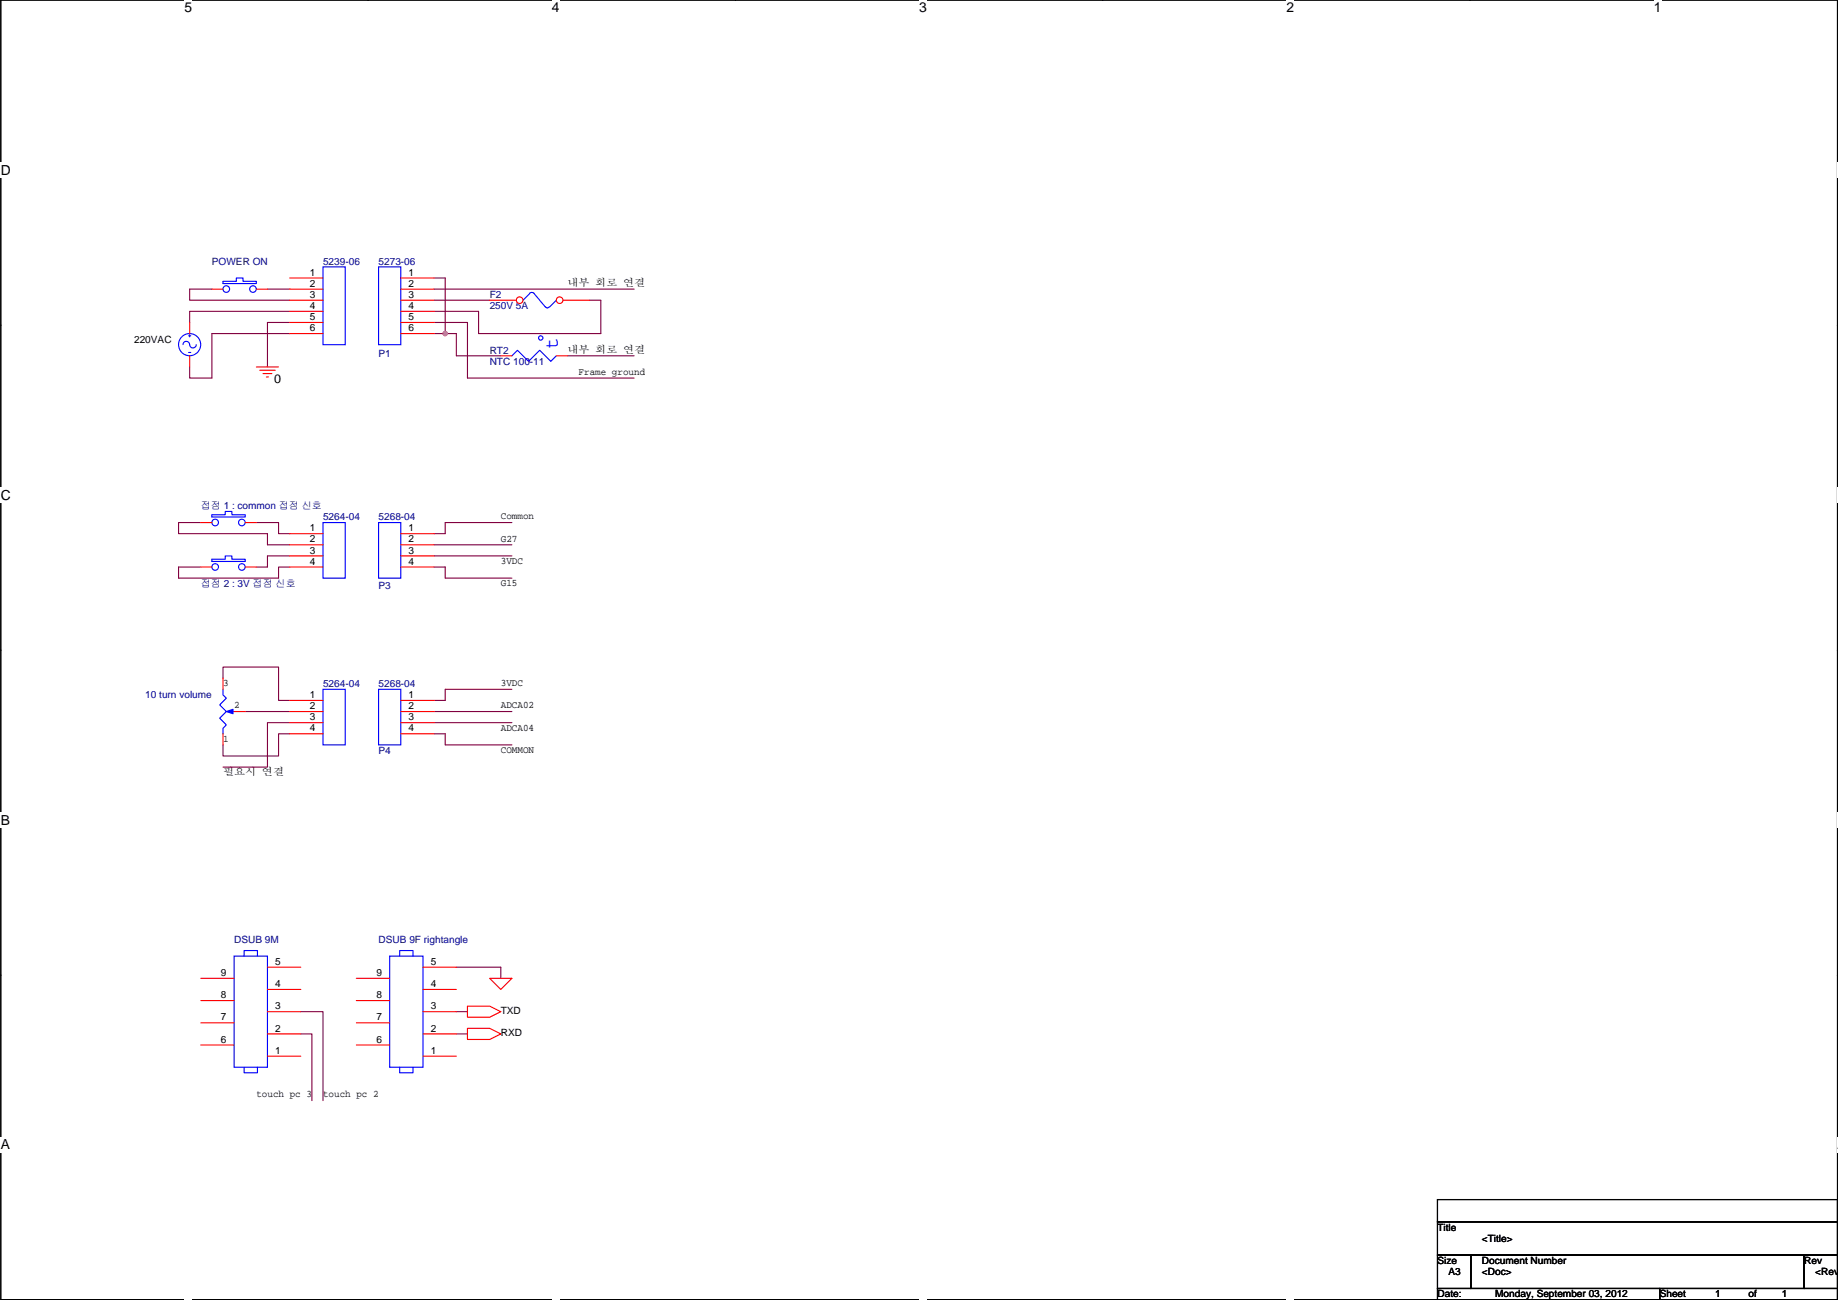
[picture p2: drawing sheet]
<svg xmlns="http://www.w3.org/2000/svg" width="420mm" height="297mm" viewBox="0 0 420 297" stroke-linecap="round" stroke-linejoin="round" font-family="sans-serif">
<path d="M.2 0h419.8v296.9h-419.8z" fill="none" stroke="#000" stroke-width=".25"/>
<g fill="#fff">
<path d="M42.2 0h1.7v3.5h-1.7z"/>
<path d="M42.2 296.9l1.7 .1z"/>
</g>
<path d="M84.1 0h.1M84.1 296.9h.1" fill="none" stroke="#000" stroke-width=".25"/>
<g fill="#fff">
<path d="M126.1 0h1.8v3.5h-1.8z"/>
<path d="M126.1 296.9l1.8 .1z"/>
</g>
<path d="M168.1 0h.1M168.1 296.9h.1" fill="none" stroke="#000" stroke-width=".25"/>
<g fill="#fff">
<path d="M210.1 0h1.7v3.5h-1.7z"/>
<path d="M210.1 296.9l1.7 .1z"/>
</g>
<path d="M252.1 0h.1M252.1 296.9h.1" fill="none" stroke="#000" stroke-width=".25"/>
<g fill="#fff">
<path d="M294.1 0h1.7v3.5h-1.7z"/>
<path d="M294.1 296.9l1.7 .1z"/>
</g>
<path d="M336.1 0h.1M336.1 296.9h.1" fill="none" stroke="#000" stroke-width=".25"/>
<g fill="#fff">
<path d="M378 0h1.8v3.5h-1.8z"/>
<path d="M378 296.9l1.8 .1z"/>
<path d="M.2 37.1h2.3v3.5h-2.3z"/>
<path d="M420 37.1h.2v3.5h-.2z"/>
<path d="M.2 111.4h2.3v3.5h-2.3z"/>
<path d="M420 111.4h.2v3.5h-.2z"/>
</g>
<path d="M.2 74.3h.1M420 74.3h.1" fill="none" stroke="#000" stroke-width=".25"/>
<g fill="#fff">
<path d="M.2 185.6h2.1v3.5h-2.1z"/>
<path d="M420 185.6h.2v3.5h-.2z"/>
</g>
<path d="M.2 148.5h.1M420 148.5h.1" fill="none" stroke="#000" stroke-width=".25"/>
<g fill="#fff">
<path d="M.2 259.8h2.1v3.5h-2.1z"/>
<path d="M420 259.8h.2v3.5h-.2z"/>
</g>
<path d="M.2 222.7h.1M420 222.7h.1M328.6 274.1h91.4v5.1h-91.4zM328.6 279.2h91.4v7.6h-91.4zM328.6 286.8h7.6v7.6h-7.6zM328.6 294.4h50.8v2.5h-50.8zM336.2 286.8h76.2v7.6h-76.2zM379.4 294.4h40.6v2.5h-40.6zM412.4 286.8h7.6v7.6h-7.6z" fill="none" stroke="#000" stroke-width=".25"/>
<g fill="none" stroke="#800040" stroke-width=".25">
<path d="M48.4 66.1h-5v2.5h22.8M61.1 66.1h5.1M66.2 71.1h-22.8v2.6M66.2 76.2h-17.8v10.2h-5v-2.6M66.2 73.7h-5.1v10.1M99.2 63.5h2.6v12.7M99.2 76.2h2.6M99.2 68.6h12.7M99.2 73.7h7.7v12.7h38.1M99.2 66.1h45.8M101.8 76.2h2.5v5.1h10.2M134.8 68.6h2.5v7.6h-27.9v-5.1h-10.2"/>
<path d="M129.7 81.3h15.3M45.9 119.4h-5.1v2.5h20.3v2.6h5.1M58.6 119.4h5.1v2.5h2.5M117 119.4h-15.2v2.5h-2.6M45.9 129.6h-5.1v2.5h22.9v-2.5h2.5M66.2 127h-5.1v2.6h-2.5M99.2 129.6h2.6v2.5h15.2M99.2 124.5h17.8M99.2 127h17.8M51 155v-2.6h12.7v7.6h2.5M117 157.5h-15.2v2.5h-2.6M56.1 162.6h10.1"/>
<path d="M66.2 167.7h-2.5v5h-12.7v-2.5M66.2 165.1h-5.1v10.2h-10.1M99.2 167.7h2.6v2.5h15.2M99.2 162.6h17.8M99.2 165.1h17.8M68.8 231.2h5v20.3M68.8 236.2h2.5v15.3M104.3 236.2h2.6M104.3 231.2h2.6M104.3 221h10.2v2.5"/>
</g>
<circle cx="101.8" cy="76.2" r=".5" fill="#f0f" stroke="#f0f" stroke-width=".25"/>
<g fill="none" stroke="#f00" stroke-width=".25">
<path d="M43.4 73.7v2.5M48.4 66.1h2.6M58.6 66.1h2.5M43.4 81.3v2.5M58.6 83.8h5.1M59.4 84.6h3.5M60.1 85.4h2.1M60.9 86.1h.5M66.2 121.9h7.6M66.2 124.5h7.6M66.2 127h7.6M66.2 129.6h7.6"/>
<path d="M51 155v2.5M51 167.7v2.5M53.5 162.6h2.6M91.6 160h7.6M91.6 162.6h7.6M91.6 165.1h7.6M91.6 167.7h7.6M81.5 238.8h7.6M81.5 233.7h7.6M81.5 228.6h7.6M81.5 223.5h7.6M96.7 236.2h7.6"/>
<path d="M96.7 231.2h7.6M96.7 226.1h7.6M96.7 221h7.6M106.9 235h5l2.6 1.2-2.6 1.3h-5zM106.9 229.9h5l2.6 1.3-2.6 1.2h-5zM111.9 223.5h5.1l-2.5 2.6zM96.7 241.3h7.6"/>
</g>
<g fill="none" stroke="#00f" stroke-width=".25">
<path d="M41.8 78.7a.75 .75 0 0 1 .8-.7 .75 .75 0 0 1 .7 .7M43.1 76.7h.5M43.4 78.7a.75 .75 0 0 0 .7 .8 .75 .75 0 0 0 .8-.8M43.4 76.5v.5M51 64.3h3v-.8h1.6v.8h3v.5h-7.6zM121 67l.6-.2 .5 .2M121.1 67.1l-1.5 1.5M122.1 67.1l2.5 3M125.6 70.1l-.5 .3-.4-.3M127.2 68.6l-1.5 1.5M43.1 80.5h.5M73.8 119.4h5.1v12.7h-5.1z"/>
<path d="M51 157.5v1.3l.7 .7-1.5 1.6 1.5 1.5-1.5 1.5 1.5 1.5-.7 .8v1.3M86.5 157.5h5.1v12.7h-5.1zM53 162.6h.5M89.1 218.5h7.6v25.4h-7.6zM91.4 218.5v-1.3h3v1.3M91.4 243.9v1.2h3v-1.2"/>
<circle cx="43.3" cy="78.7" r="2.53"/>
<circle cx="51.7" cy="66" r=".76"/>
<circle cx="57.8" cy="66" r=".76"/>
</g>
<path d="M51.7 162.6l1.6-.5v1z" fill-rule="evenodd" fill="#00f" stroke="#00f" stroke-width=".25"/>
<circle cx="118.8" cy="68.6" r=".76" fill="#fff" stroke="#f00" stroke-width=".25"/>
<path d="M111.9 68.6h6.1" fill="none" stroke="#f00" stroke-width=".25"/>
<circle cx="127.9" cy="68.6" r=".76" fill="#fff" stroke="#f00" stroke-width=".25"/>
<g fill="none" stroke="#f00" stroke-width=".25">
<path d="M66.2 63.5h7.6M66.2 66.1h7.6M66.2 68.6h7.6M66.2 71.1h7.6M66.2 73.7h7.6M66.2 76.2h7.6M91.6 63.5h7.6M91.6 66.1h7.6M91.6 68.6h7.6M91.6 71.1h7.6M91.6 73.7h7.6M91.6 76.2h7.6"/>
<path d="M128.7 68.6h6.1M114.5 81.3h2.5M127.2 81.3h2.5M45.9 119.4h2.5M56.1 119.4h2.5M45.9 129.6h2.5M56.1 129.6h2.5M91.6 121.9h7.6M91.6 124.5h7.6M91.6 127h7.6M91.6 129.6h7.6M66.2 160h7.6"/>
<path d="M66.2 162.6h7.6M66.2 165.1h7.6M66.2 167.7h7.6M45.9 238.8h7.6M45.9 233.7h7.6M45.9 228.6h7.6M45.9 223.5h7.6M61.1 236.2h7.7M61.1 231.2h7.7M61.1 226.1h7.7M61.1 221h7.7M61.1 241.3h7.7"/>
</g>
<g fill="none" stroke="#00f" stroke-width=".25">
<path d="M73.8 61h5.1v17.8h-5.1zM86.5 61h5.1v17.8h-5.1zM117 81.3l1.3-1.3 2.5 2.6 2.6-2.6 2.5 2.6 1.3-1.3M48.4 117.6h3.1v-.7h1.5v.7h3.1v.5h-7.7zM86.5 119.4h5.1v12.7h-5.1zM48.4 127.8h3.1v-.8h1.5v.8h3.1v.5h-7.7zM73.8 157.5h5.1v12.7h-5.1zM53.5 218.5h7.6v25.4h-7.6zM55.8 218.5v-1.3h3.1v1.3M55.8 243.9v1.2h3.1v-1.2"/>
<circle cx="123.6" cy="77.2" r=".5"/>
<circle cx="49.2" cy="119.4" r=".76"/>
<circle cx="55.3" cy="119.4" r=".76"/>
<circle cx="49.2" cy="129.5" r=".76"/>
<circle cx="55.3" cy="129.5" r=".76"/>
</g>
<circle cx="101.8" cy="76.2" r=".5" fill="#f0f" stroke="#f0f" stroke-width=".25"/>
<text font-size="4.6" fill="#00f" x="127.5" y="79.8" transform="rotate(-90 127.5 79.8)">t</text>
<g font-size="3.2">
<text x="42.2" y="2.8">5</text>
<text x="126.1" y="2.8">4</text>
<text x="210.1" y="2.8">3</text>
<text x="294.1" y="2.8">2</text>
<text x="378" y="2.8">1</text>
<text x=".2" y="39.9">D</text>
<text x=".2" y="114.2">C</text>
<text x=".2" y="188.4">B</text>
<text x=".2" y="262.6">A</text>
<text x="420" y="262.6">A</text>
</g>
<text font-size="2.8" x="62.7" y="87.6">0</text>
<g font-size="2.3" fill="#000080">
<text x="48.4" y="60.5">POWER ON</text>
<text x="73.8" y="60.5">5239-06</text>
<text x="86.5" y="60.5">5273-06</text>
<text x="111.9" y="68.1">F2</text>
<text x="111.9" y="70.7">250V 5A</text>
<text x="86.5" y="81.6">P1</text>
<text x="111.9" y="80.8">RT2</text>
<text x="111.9" y="83.4">NTC 100-11</text>
<text x="45.9" y="116.4">접점 1 : common 접점 신호</text>
<text x="73.8" y="118.9">5264-04</text>
<text x="86.5" y="118.9">5268-04</text>
<text x="45.9" y="134.2">접점 2 : 3V 접점 신호</text>
<text x="86.5" y="134.7">P3</text>
<text x="33.2" y="159.6">10 turn volume</text>
<text x="73.8" y="157">5264-04</text>
<text x="86.5" y="157">5268-04</text>
<text x="86.5" y="172.3">P4</text>
<text x="53.5" y="215.4">DSUB 9M</text>
<text x="86.5" y="215.4">DSUB 9F rightangle</text>
</g>
<g font-size="2.3">
<text x="70.8" y="63">1</text>
<text x="70.8" y="65.5">2</text>
<text x="93.4" y="63">1</text>
<text x="93.4" y="65.5">2</text>
<text x="129.7" y="65.3">내부 회로 연결</text>
<text x="70.8" y="68.1">3</text>
<text x="70.8" y="70.6">4</text>
<text x="93.4" y="68.1">3</text>
<text x="93.4" y="70.6">4</text>
<text x="70.8" y="73.2">5</text>
<text x="70.8" y="75.7">6</text>
<text x="93.4" y="73.2">5</text>
<text x="93.4" y="75.7">6</text>
<text x="30.7" y="78.3">220VAC</text>
<text x="129.7" y="80.6">내부 회로 연결</text>
<text x="132.3" y="85.7">Frame ground</text>
<text x="114.5" y="118.7">Common</text>
<text x="70.8" y="121.4">1</text>
<text x="70.8" y="124">2</text>
<text x="93.4" y="121.4">1</text>
<text x="93.4" y="124">2</text>
<text x="114.5" y="123.8">G27</text>
<text x="70.8" y="126.5">3</text>
<text x="70.8" y="129">4</text>
<text x="93.4" y="126.5">3</text>
<text x="93.4" y="129">4</text>
<text x="114.5" y="128.8">3VDC</text>
<text x="114.5" y="133.9">G15</text>
<text x="51" y="156.8">3</text>
<text x="53.5" y="161.9">2</text>
<text x="70.8" y="159.5">1</text>
<text x="93.4" y="159.5">1</text>
<text x="114.5" y="156.8">3VDC</text>
<text x="114.5" y="161.9">ADCA02</text>
<text x="70.8" y="162.1">2</text>
<text x="70.8" y="164.6">3</text>
<text x="70.8" y="167.1">4</text>
<text x="93.4" y="162.1">2</text>
<text x="93.4" y="164.6">3</text>
<text x="93.4" y="167.1">4</text>
<text x="114.5" y="166.9">ADCA04</text>
<text x="51" y="169.5">1</text>
<text x="114.5" y="172">COMMON</text>
<text x="51" y="177.1">필요시 연결</text>
<text x="62.9" y="220.5">5</text>
<text x="98.5" y="220.5">5</text>
<text x="50.5" y="223">9</text>
<text x="62.9" y="225.6">4</text>
<text x="86" y="223">9</text>
<text x="98.5" y="225.6">4</text>
<text x="50.5" y="233.2">7</text>
<text x="50.5" y="228.1">8</text>
<text x="62.9" y="230.6">3</text>
<text x="86" y="233.2">7</text>
<text x="86" y="228.1">8</text>
<text x="98.5" y="230.6">3</text>
<text x="114.5" y="231.7">TXD</text>
<text x="50.5" y="238.3">6</text>
<text x="62.9" y="235.7">2</text>
<text x="86" y="238.3">6</text>
<text x="98.5" y="235.7">2</text>
<text x="114.5" y="236.8">RXD</text>
<text x="62.9" y="240.8">1</text>
<text x="98.5" y="240.8">1</text>
<text x="58.6" y="250.8">touch pc 3</text>
<text x="73.8" y="250.8">touch pc 2</text>
<text x="328.6" y="281.2">Title</text>
<text x="338.8" y="283.8">&lt;Title&gt;</text>
<text x="328.6" y="288.8">Size</text>
<text x="331.1" y="291.4">A3</text>
<text x="338.8" y="288.8">Document Number</text>
<text x="338.8" y="291.4">&lt;Doc&gt;</text>
<text x="412.4" y="288.8">Rev</text>
<text x="415" y="291.4">&lt;Rev</text>
<text x="328.6" y="296.5">Date:</text>
<text x="341.8" y="296.5">Monday, September 03, 2012</text>
<text x="379.4" y="296.5">Sheet</text>
<text x="392.1" y="296.5">1</text>
<text x="399.7" y="296.5">of</text>
<text x="407.3" y="296.5">1</text>
</g>
</svg>
